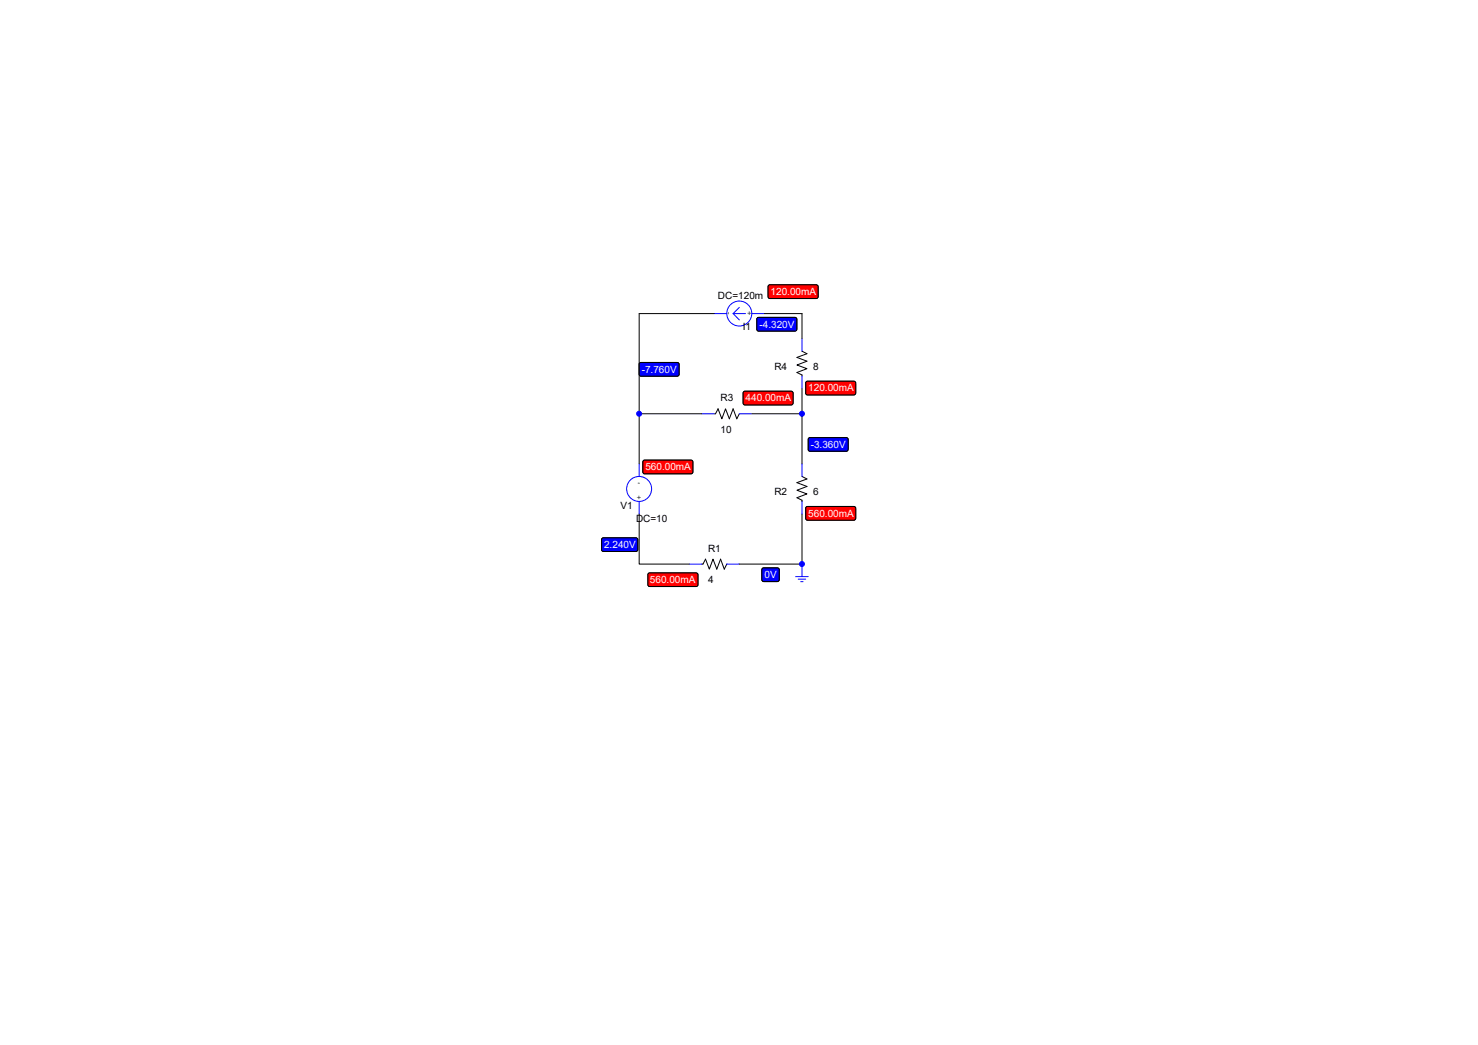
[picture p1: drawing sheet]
<svg xmlns="http://www.w3.org/2000/svg" width="297mm" height="210mm" viewBox="0 0 297 210" stroke-linecap="round" stroke-linejoin="round" font-family="sans-serif">
<path d="M161.2 70.6l1 .5-2 .7 2 .8-2 .7 2 .8-2 .7 1 .6v.2" fill="none" stroke="#000" stroke-width=".2"/>
<path d="M161.2 68.1v2.5M161.2 75.6v2.5" fill="none" stroke="#00f" stroke-width=".2"/>
<path d="M162.1 76.7l9.5-.1 .4 .4v2l-.4 .4h-9.3l-.2-.1-.2-.3v-2z" fill-rule="evenodd" fill="#f00" stroke="#000" stroke-width=".2"/>
<path d="M143.5 83.1h.3l.5-1 .8 2.1 .7-2.1 .8 2.1 .7-2.1 .8 2.1 .5-1.1" fill="none" stroke="#000" stroke-width=".2"/>
<path d="M141 83.1h2.5M148.6 83.1h2.5" fill="none" stroke="#00f" stroke-width=".2"/>
<path d="M149.5 78.7l9.5-.1 .4 .4v2l-.4 .4h-9.3l-.2-.1-.2-.3v-2z" fill-rule="evenodd" fill="#f00" stroke="#000" stroke-width=".2"/>
<path d="M161.2 95.7l1 .5-2 .8 2 .7-2 .8 2 .8-2 .7 1 .5v.3" fill="none" stroke="#000" stroke-width=".2"/>
<path d="M161.2 93.2v2.5M161.2 100.8v2.5" fill="none" stroke="#00f" stroke-width=".2"/>
<path d="M162.1 101.8h9.5l.4 .3v2l-.4 .4h-9.3h-.2l-.2-.4v-2z" fill-rule="evenodd" fill="#f00" stroke="#000" stroke-width=".2"/>
<g fill="none" stroke="#00f" stroke-width=".2">
<path d="M128.5 93.2v2.5M128.5 100.8v2.5"/>
<circle cx="128.4" cy="98.2" r="2.51"/>
</g>
<path d="M129.4 92.5h9.5l.4 .3v2l-.4 .4h-9.3h-.2l-.2-.4v-2z" fill-rule="evenodd" fill="#f00" stroke="#000" stroke-width=".2"/>
<path d="M141 113.3h.3l.5-.9 .8 2 .7-2 .8 2 .7-2 .8 2 .5-1.1" fill="none" stroke="#000" stroke-width=".2"/>
<path d="M138.5 113.3h2.5M146.1 113.3h2.5" fill="none" stroke="#00f" stroke-width=".2"/>
<path d="M130.3 115.3l.3-.2h9.3l.3 .2 .1 .2v2l-.4 .4h-9.3l-.2-.1-.2-.3z" fill-rule="evenodd" fill="#f00" stroke="#000" stroke-width=".2"/>
<g fill="none" stroke="#00f" stroke-width=".2">
<path d="M143.5 63h2.6M147.3 63h2.5M147.3 63l1.3 1.3M148.6 61.8l-1.3 1.2M151.1 63h2.5"/>
<circle cx="148.6" cy="63" r="2.51"/>
</g>
<path d="M154.5 57.3l9.5-.1 .4 .4v2l-.4 .4h-9.3l-.2-.1-.1-.3v-2z" fill-rule="evenodd" fill="#f00" stroke="#000" stroke-width=".2"/>
<path d="M159.9 115.9h2.5M160.4 116.4h1.5M160.9 116.9h.5M161.2 113.3v2.6" fill="none" stroke="#00f" stroke-width=".2"/>
<path d="M128.5 63v20.1M141 83.1h-12.5v10.1" fill="none" stroke="#000" stroke-width=".2"/>
<path d="M128.6 72.9h7.7l.2 .3-.1 2.2-.3 .2-7.5-.1-.1-.3v-2z" fill-rule="evenodd" fill="#00f" stroke="#000" stroke-width=".2"/>
<path d="M128.5 63h15M153.6 63h7.6" fill="none" stroke="#000" stroke-width=".2"/>
<path d="M152.3 63.8h7.7l.1 .3v2.2l-.3 .2h-7.5l-.2-.4v-2z" fill-rule="evenodd" fill="#00f" stroke="#000" stroke-width=".2"/>
<path d="M161.2 63v5.1M151.1 83.1h10.1v10.1" fill="none" stroke="#000" stroke-width=".2"/>
<path d="M162.6 88h7.7l.2 .3-.1 2.2-.3 .2-7.5-.1-.2-.3v-2z" fill-rule="evenodd" fill="#00f" stroke="#000" stroke-width=".2"/>
<path d="M161.2 78.1v5M128.5 103.3v10h10" fill="none" stroke="#000" stroke-width=".2"/>
<path d="M121.1 108.1h6.9l.2 .3-.1 2.2-.3 .2h-6.7l-.2-.4v-2z" fill-rule="evenodd" fill="#00f" stroke="#000" stroke-width=".2"/>
<path d="M161.2 103.3v10h-12.6" fill="none" stroke="#000" stroke-width=".2"/>
<path d="M153.3 114.2h3.1l.2 .3v2.2l-.4 .2-2.9-.1-.2-.3v-2z" fill-rule="evenodd" fill="#00f" stroke="#000" stroke-width=".2"/>
<g fill="#00f" stroke="#00f" stroke-width=".2">
<circle cx="128.4" cy="83.1" r=".5"/>
<circle cx="161.2" cy="113.3" r=".5"/>
<circle cx="161.2" cy="83.1" r=".5"/>
</g>
<g fill="#00f" stroke="#000" stroke-width=".2">
<path d="M128.6 72.9h7.7l.2 .3-.1 2.2-.3 .2-7.5-.1-.1-.3v-2z" fill-rule="evenodd"/>
<path d="M152.3 63.8h7.7l.1 .3v2.2l-.3 .2h-7.5l-.2-.4v-2z" fill-rule="evenodd"/>
<path d="M162.6 88h7.7l.2 .3-.1 2.2-.3 .2-7.5-.1-.2-.3v-2z" fill-rule="evenodd"/>
<path d="M121.1 108.1h6.9l.2 .3-.1 2.2-.3 .2h-6.7l-.2-.4v-2z" fill-rule="evenodd"/>
<path d="M153.3 114.2h3.1l.2 .3v2.2l-.4 .2-2.9-.1-.2-.3v-2z" fill-rule="evenodd"/>
</g>
<g fill="#f00" stroke="#000" stroke-width=".2">
<path d="M162.1 76.7l9.5-.1 .4 .4v2l-.4 .4h-9.3l-.2-.1-.2-.3v-2z" fill-rule="evenodd"/>
<path d="M149.5 78.7l9.5-.1 .4 .4v2l-.4 .4h-9.3l-.2-.1-.2-.3v-2z" fill-rule="evenodd"/>
<path d="M162.1 101.8h9.5l.4 .3v2l-.4 .4h-9.3h-.2l-.2-.4v-2z" fill-rule="evenodd"/>
<path d="M129.4 92.5h9.5l.4 .3v2l-.4 .4h-9.3h-.2l-.2-.4v-2z" fill-rule="evenodd"/>
<path d="M130.3 115.3l.3-.2h9.3l.3 .2 .1 .2v2l-.4 .4h-9.3l-.2-.1-.2-.3z" fill-rule="evenodd"/>
<path d="M154.5 57.3l9.5-.1 .4 .4v2l-.4 .4h-9.3l-.2-.1-.1-.3v-2z" fill-rule="evenodd"/>
</g>
<g font-size="2" fill="#fff">
<text x="154.9" y="59.2">120.00mA</text>
<text x="152.6" y="65.8">-4.320V</text>
<text x="129" y="74.9">-7.760V</text>
<text x="149.8" y="80.6">440.00mA</text>
<text x="162.4" y="78.7">120.00mA</text>
<text x="162.9" y="90">-3.360V</text>
<text x="129.7" y="94.5">560.00mA</text>
<text x="162.4" y="103.8">560.00mA</text>
<text x="121.4" y="110.1">2.240V</text>
<text x="130.6" y="117.1">560.00mA</text>
<text x="153.6" y="116.2">0V</text>
</g>
<g font-size="2">
<text x="144.3" y="60">DC=120m</text>
<text x="149.3" y="66.3">I1</text>
<text x="155.6" y="74.3">R4</text>
<text x="163.4" y="74.3">8</text>
<text x="144.8" y="80.6">R3</text>
<text x="144.8" y="86.9">10</text>
<text x="155.6" y="99.5">R2</text>
<text x="163.4" y="99.5">6</text>
<text x="124.7" y="102.3">V1</text>
<text x="127.8" y="104.8">DC=10</text>
<text x="142.3" y="110.8">R1</text>
<text x="142.3" y="117.1">4</text>
</g>
<g font-size="1.5" fill="#008000">
<text x="146.1" y="62.8" transform="rotate(90 146.1 62.8)">-</text>
<text x="150.1" y="62.6" transform="rotate(90 150.1 62.6)">+</text>
<text x="128" y="100.4">+</text>
<text x="128.2" y="97.4">-</text>
</g>
</svg>
